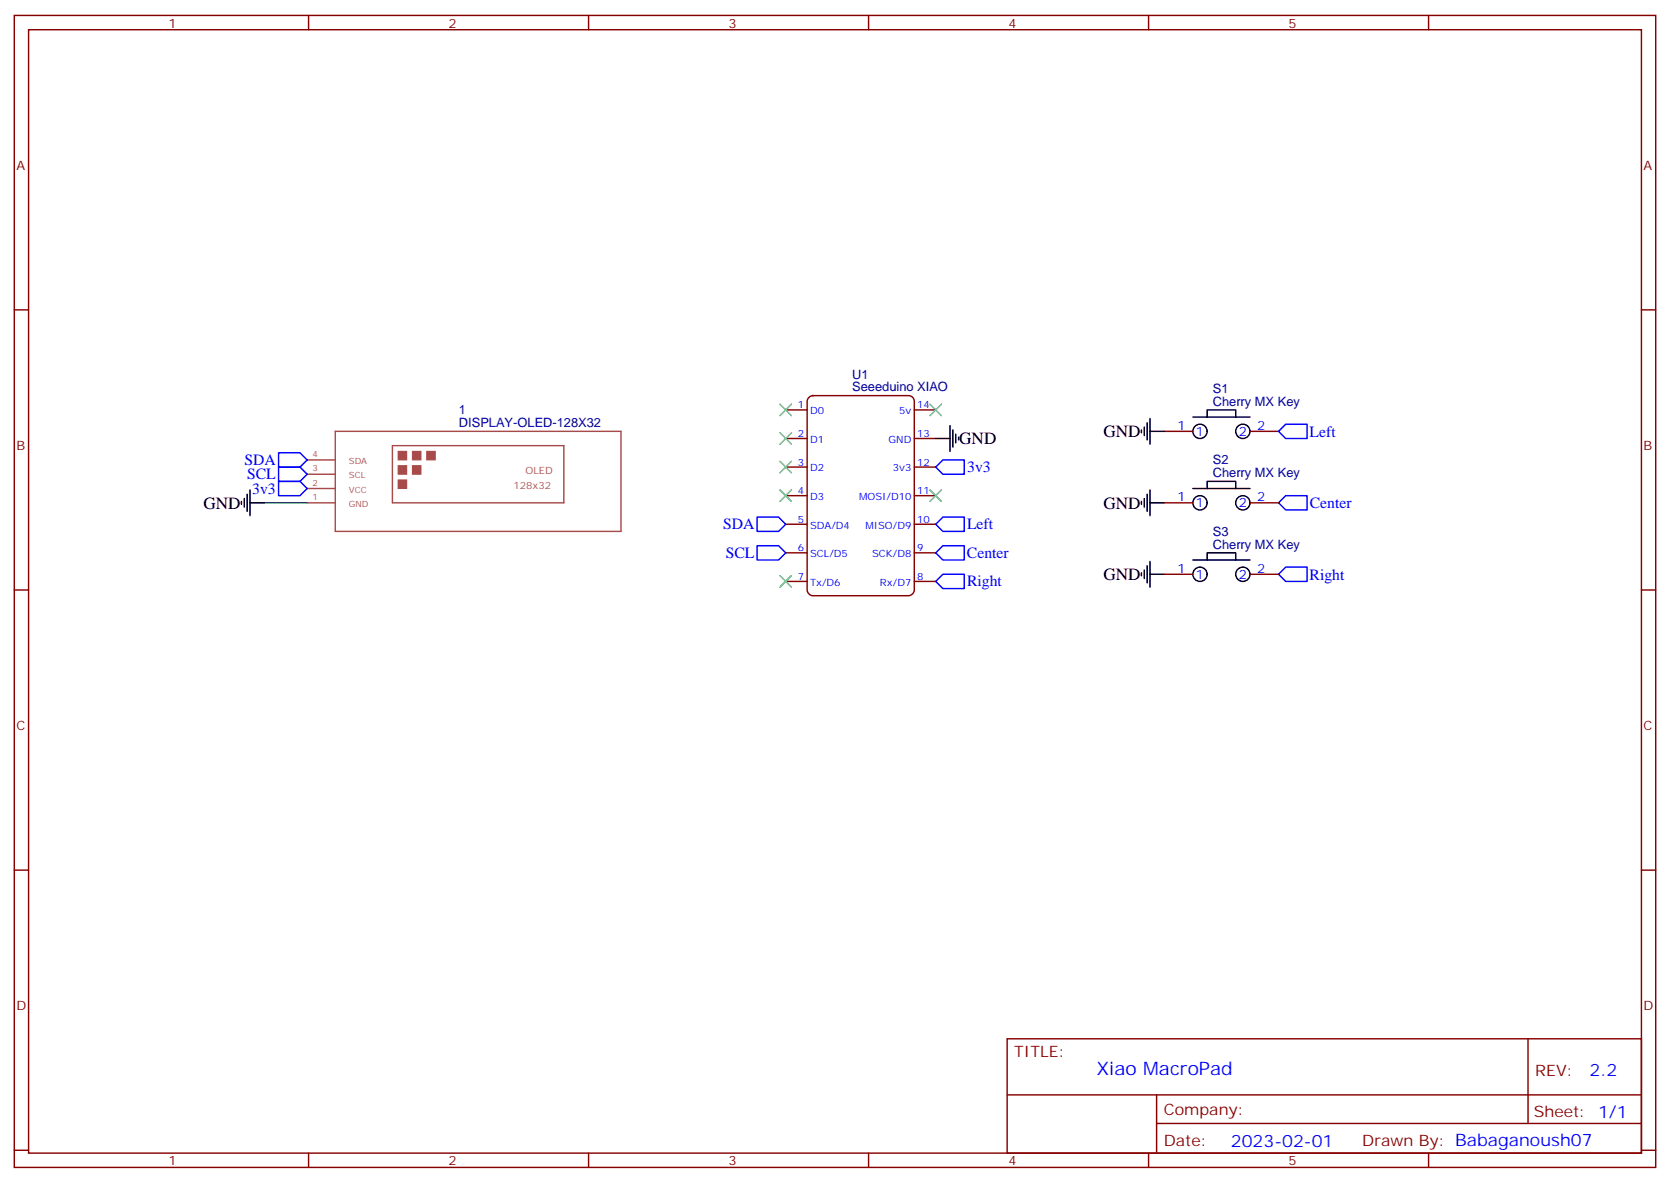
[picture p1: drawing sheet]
<svg xmlns="http://www.w3.org/2000/svg" width="412mm" height="292mm" viewBox="0 0 412 292" stroke-linecap="round" stroke-linejoin="round" font-family="sans-serif">
<g fill="none" stroke="#870000" stroke-width=".35">
<path d="M3.5 3.8h405.4v284.3h-405.4zM7.1 7.3h398.2v277.3h-398.2zM76.2 3.8v3.5M145.3 3.8v3.5M214.5 3.8v3.5M283.6 3.8v3.5M352.8 3.8v3.5M3.5 76.5h3.6M405.3 76.5h3.6M194 101.2h5.3M194 108.2h5.3M194 115.3h5.3"/>
<path d="M225.8 101.2h5.3M225.8 108.2h5.3M225.8 115.3h5.3M287.5 106.5h7.1M308.7 106.5h7M194 122.3h5.3M194 129.4h5.3M194 136.5h5.3M225.8 122.3h5.3M225.8 129.4h5.3M225.8 136.5h5.3M287.5 124.1h7.1"/>
<path d="M308.7 124.1h7M3.5 145.6h3.6M194 143.5h5.3M225.8 143.5h5.3M287.5 141.7h7.1M308.7 141.7h7M405.3 145.6h3.6M3.5 214.8h3.6M405.3 214.8h3.6M248.7 256.4h156.6v28.2h-156.6zM377.3 256.4v20.9M248.7 270.2h156.5"/>
<path d="M285.6 277.3h119.6M285.6 270.2v14.2M3.5 283.9h3.6M76.2 284.6v3.5M145.3 284.6v3.5M214.5 284.6v3.5M283.6 284.6v3.5M352.8 284.6v3.5M405.3 283.9h3.6"/>
</g>
<path d="M199.6 98.2l1.1-.6h23.7a1.41 1.41 0 0 1 1.4 1.5v46.5a1.51 1.51 0 0 1-1.4 1.4h-23.7a1.51 1.51 0 0 1-1.4-1.4v-46.5z" fill="none" stroke="#800000" stroke-width=".35"/>
<g fill="none" stroke="#3c3" stroke-width=".35">
<path d="M192.6 99.8l2.8 2.8M195.4 99.8l-2.8 2.8M229.7 99.8l2.8 2.8M232.5 99.8l-2.8 2.8M192.6 106.8l2.8 2.8M192.6 113.9l2.8 2.8M195.4 106.8l-2.8 2.8M195.4 113.9l-2.8 2.8M192.6 120.9l2.8 2.9M195.4 120.9l-2.8 2.9M229.7 120.9l2.8 2.9M232.5 120.9l-2.8 2.9"/>
<path d="M192.6 142.1l2.8 2.8M195.4 142.1l-2.8 2.8"/>
</g>
<path d="M68.8 111.8h5.3l1.7 1.7-1.7 1.8h-5.3zM68.8 115.3h5.3l1.7 1.8-1.7 1.7h-5.3zM68.8 118.8h5.3l1.7 1.8-1.7 1.7h-5.3zM231.1 115.3l1.7-1.8h5.3v3.6h-5.3zM315.7 106.5l1.8-1.8h5.3v3.5h-5.3zM187 127.6h5.3l1.7 1.8-1.7 1.8h-5.3zM187 134.7h5.3l1.7 1.8-1.7 1.7h-5.3zM231.1 136.5l1.7-1.8h5.3v3.5h-5.3zM231.1 129.4l1.7-1.8h5.3v3.6h-5.3zM317.5 122.3h5.3v3.6h-5.3l-1.8-1.8zM231.1 143.5l1.7-1.8h5.3v3.6h-5.3zM315.7 141.7l1.8-1.7h5.3v3.5h-5.3z" fill="none" stroke="#00f" stroke-width=".35"/>
<g fill="none" stroke="#000" stroke-width=".35">
<path d="M231.1 108.2h3.5M234.6 105.1v6.3M235.3 106.1v4.2M236 107.2v2.1M236.7 107.9v.7M281.9 106.1v.7M282.6 105.4v2.1M283.3 104.4v4.2M284 106.5h3.5M284 103.3v6.3M294.6 102.9h14.1M298.1 102.9v-1.7h7.1v1.7"/>
<path d="M59.6 123.8v.7M60.3 123v2.2M61 122v4.2M61.7 124.1h3.6M61.7 120.9v6.4M281.9 123.8v.7M282.6 123v2.2M283.3 122v4.2M283.3 139.6v4.3M284 124.1h3.5M284 120.9v6.4M284 138.6v6.3"/>
<path d="M294.6 120.6h14.1M294.6 138.2h14.1M298.1 120.6v-1.8h7.1v1.8M298.1 138.2v-1.7h7.1v1.7M281.9 141.4v.7M282.6 140.7v2.1M284 141.7h3.5"/>
<circle cx="296.3" cy="106.5" r="1.76"/>
<circle cx="306.9" cy="106.5" r="1.76"/>
<circle cx="296.3" cy="124.1" r="1.76"/>
<circle cx="306.9" cy="124.1" r="1.76"/>
<circle cx="296.3" cy="141.7" r="1.76"/>
<circle cx="306.9" cy="141.7" r="1.76"/>
</g>
<path d="M75.8 113.5h7M75.8 117.1h7M82.8 106.5h70.5v24.7h-70.5zM96.9 110h42.3v14.1h-42.3zM75.8 124.1h7M75.8 120.6h7" fill="none" stroke="#a64a4a" stroke-width=".35"/>
<g fill="#a64a4a" stroke="#a64a4a" stroke-width=".25">
<path d="M98.3 111.4h2.1v2.1h-2.1z"/>
<path d="M101.8 111.4h2.2v2.1h-2.2z"/>
<path d="M98.3 114.9h2.1v2.2h-2.1z"/>
<path d="M105.4 111.4h2.1v2.1h-2.1z"/>
<path d="M98.3 118.5h2.1v2.1h-2.1z"/>
<path d="M101.8 114.9h2.2v2.2h-2.2z"/>
</g>
<path d="M65.3 124.1h10.5" fill="none" stroke="#008700" stroke-width=".35"/>
<text font-size="4.6" fill="#00f" x="270.8" y="265.4">Xiao MacroPad</text>
<g font-size="4.2">
<text x="272.5" y="107.9">GND</text>
<text x="236.9" y="109.6">GND</text>
<text x="50.3" y="125.5">GND</text>
<text x="272.5" y="125.6">GND</text>
<text x="272.5" y="143.2">GND</text>
</g>
<g font-size="4.2" fill="#00f">
<text x="392.5" y="265.7">2.2</text>
<text x="304" y="283">2023-02-01</text>
</g>
<g font-size="3.9" fill="#00f">
<text x="323.4" y="107.8">Left</text>
<text x="60.4" y="114.8">SDA</text>
<text x="61" y="118.3">SCL</text>
<text x="238.8" y="116.5">3v3</text>
<text x="62.3" y="121.8">3v3</text>
<text x="323.4" y="125.4">Center</text>
<text x="178.5" y="130.7">SDA</text>
<text x="238.8" y="130.7">Left</text>
<text x="179.2" y="137.7">SCL</text>
<text x="238.8" y="137.7">Center</text>
<text x="323.4" y="143.1">Right</text>
<text x="238.8" y="144.8">Right</text>
</g>
<g font-size="3.9" fill="#800">
<text x="250.5" y="261">TITLE:</text>
<text x="379.1" y="265.7">REV:</text>
<text x="287.4" y="275.2">Company:</text>
<text x="378.7" y="275.8">Sheet: 1/1</text>
<text x="287.4" y="282.9">Date:</text>
<text x="336.4" y="282.9">Drawn By: Babaganoush07</text>
</g>
<g font-size="3.2" fill="#800">
<text x="41.6" y="6.8">1</text>
<text x="110.8" y="6.8">2</text>
<text x="179.9" y="6.8">3</text>
<text x="249.1" y="6.8">4</text>
<text x="318.2" y="6.8">5</text>
<text x="4.1" y="41.9">A</text>
<text x="405.9" y="41.9">A</text>
<text x="4.1" y="111.1">B</text>
<text x="405.9" y="111.1">B</text>
<text x="4.1" y="180.2">C</text>
<text x="405.9" y="180.2">C</text>
<text x="4.1" y="249.3">D</text>
<text x="405.9" y="249.3">D</text>
<text x="41.6" y="287.6">1</text>
<text x="110.8" y="287.6">2</text>
<text x="179.9" y="287.6">3</text>
<text x="249.1" y="287.6">4</text>
<text x="318.2" y="287.6">5</text>
</g>
<g font-size="3.2" fill="#000080">
<text x="210.4" y="93.5">U1</text>
<text x="210.4" y="96.6">Seeeduino XIAO</text>
<text x="299.5" y="100.1">Cherry MX Key</text>
<text x="299.5" y="96.9">S1</text>
<text x="113.3" y="105.4">DISPLAY-OLED-128X32</text>
<text x="113.3" y="102.2">1</text>
<text x="299.5" y="117.8">Cherry MX Key</text>
<text x="299.5" y="114.6">S2</text>
<text x="299.5" y="135.4">Cherry MX Key</text>
<text x="299.5" y="132.2">S3</text>
</g>
<g font-size="3.2" fill="#00f">
<text x="290.8" y="106.1">1</text>
<text x="295.3" y="107.5">1</text>
<text x="306" y="107.5">2</text>
<text x="310.4" y="106.1">2</text>
<text x="290.8" y="123.8">1</text>
<text x="295.3" y="125.2">1</text>
<text x="306" y="125.2">2</text>
<text x="310.4" y="123.8">2</text>
<text x="290.8" y="141.4">1</text>
<text x="295.3" y="142.8">1</text>
<text x="306" y="142.8">2</text>
<text x="310.4" y="141.4">2</text>
</g>
<g font-size="2.5" fill="#00f">
<text x="197" y="100.8">1</text>
<text x="226.5" y="100.8">14</text>
<text x="197" y="107.9">2</text>
<text x="200" y="102.2">D0</text>
<text x="222" y="102.2">5v</text>
<text x="226.5" y="107.9">13</text>
<text x="200" y="109.3">D1</text>
<text x="219.4" y="109.3">GND</text>
<text x="197" y="114.9">3</text>
<text x="200" y="116.3">D2</text>
<text x="220.5" y="116.3">3v3</text>
<text x="226.5" y="114.9">12</text>
<text x="197" y="122">4</text>
<text x="200" y="123.4">D3</text>
<text x="212.2" y="123.4">MOSI/D10</text>
<text x="226.5" y="122">11</text>
<text x="197" y="129">5</text>
<text x="200" y="130.5">SDA/D4</text>
<text x="213.7" y="130.5">MISO/D9</text>
<text x="226.5" y="129">10</text>
<text x="197" y="136.1">6</text>
<text x="200" y="137.5">SCL/D5</text>
<text x="215.4" y="137.5">SCK/D8</text>
<text x="226.5" y="136.1">9</text>
<text x="197" y="143.2">7</text>
<text x="226.5" y="143.2">8</text>
<text x="200" y="144.6">Tx/D6</text>
<text x="217.3" y="144.6">Rx/D7</text>
</g>
<g font-size="2.5" fill="#a54b4b">
<text x="129.8" y="117.1">OLED</text>
<text x="126.8" y="120.6">128x32</text>
</g>
<g font-size="2.1" fill="#a54b4b">
<text x="77.2" y="112.8">4</text>
<text x="77.2" y="119.9">2</text>
<text x="77.2" y="116.4">3</text>
<text x="86.2" y="114.6">SDA</text>
<text x="86.2" y="118.1">SCL</text>
<text x="77.2" y="123.4">1</text>
<text x="86.2" y="125.1">GND</text>
<text x="86.2" y="121.6">VCC</text>
</g>
</svg>
